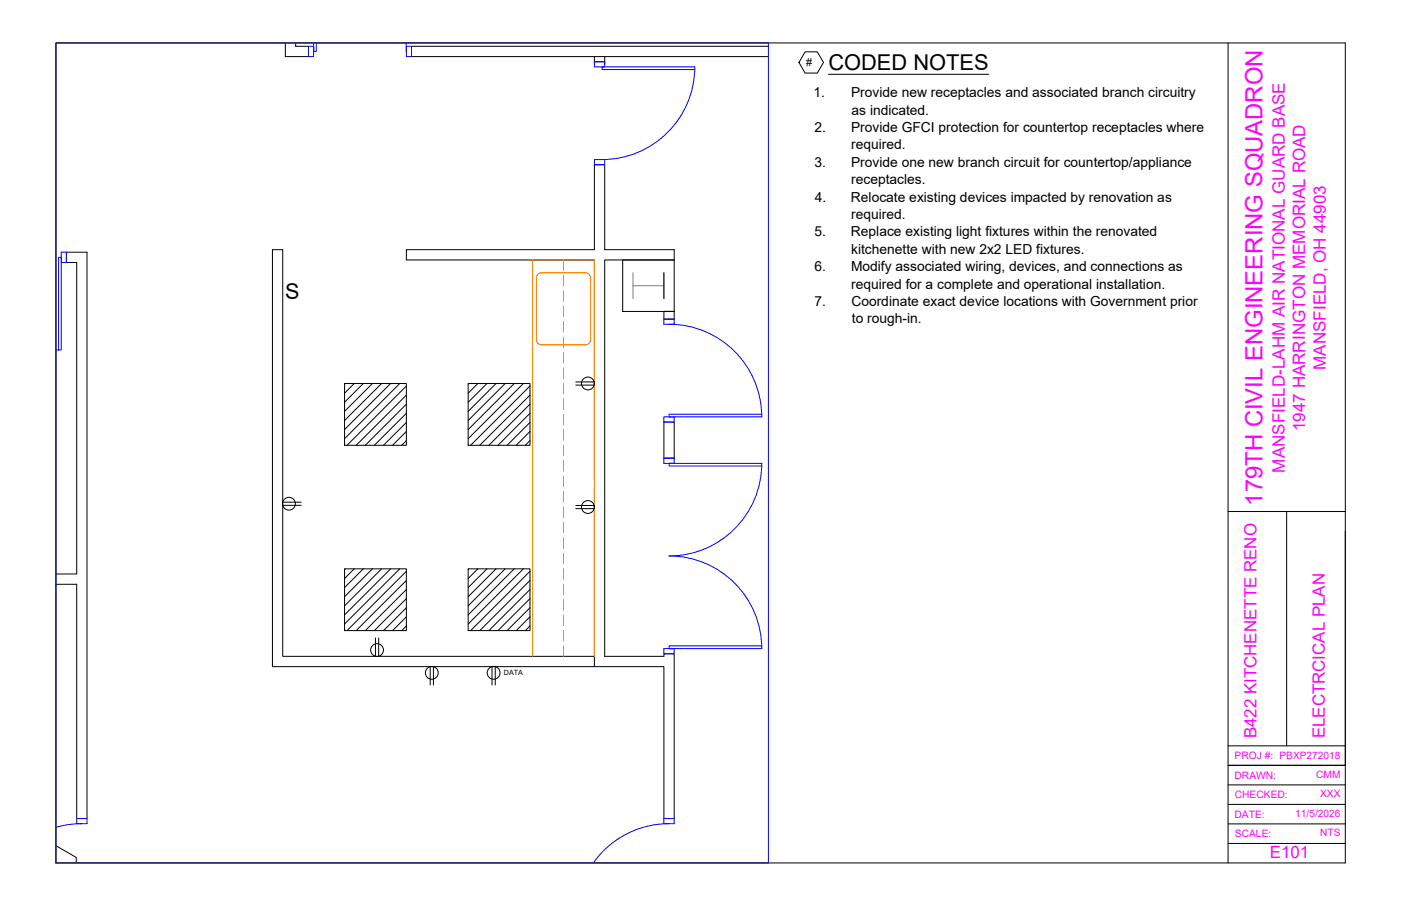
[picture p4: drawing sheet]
<svg xmlns="http://www.w3.org/2000/svg" width="432mm" height="279mm" viewBox="0 0 432 279" stroke-linecap="round" stroke-linejoin="round" font-family="sans-serif">
<!-- layer: B-STRUCTURAL COLUMNS -->
<path d="M195.1 84.1v8M195.1 88.1h9.5M204.6 84.1v8" fill="none" stroke="#808080" stroke-width=".31"/>
<!-- layer: B-INTERIOR WALLS -->
<g fill="none" stroke="#000" stroke-width=".31">
<path d="M87.9 13.3v4.2h7.2v-3.2h-4v-1M183.2 17.5v2.2M183.2 19h3.2M186.4 17.5v2.2M236.8 14.3h-110v3.2h110M191.9 80.2h15.9v15.8h-15.9zM204.6 96h3.2v2.4h-3.2zM204.6 84.1v8M204.6 96h3.2M204.6 130.2h3.2v11.1h-3.2zM183.2 147.7v-67.5h-58v-3.2h58v-26.2h3.2v26.2h21.4v3.2h-21.4v122.2h18.2v-.8h3.2v50.8h-3.2v-46.8h-21.4M183.2 150.8v54.8"/>
<path d="M17.3 177h6.3v-96h-3.1v-3.2h6.3v174.6h-3.2v-72.2h-6.3M183.2 202.4h-96.1v-125.4h-3.1v128.6h99.2"/>
</g>
<!-- layer: B-INTERIOR DOOR UNITS -->
<g fill="none" stroke="#00f" stroke-width=".31">
<path d="M95.1 14.3h1.6v3.2h-1.6zM96.7 13.3v2.6h.8v-2.6M125.1 13.3l.1 2.6M125.2 14.3h1.6v3.2h-1.6zM183.2 19h3.2v1.6h-3.2zM214.1 21.5h-28.5v-.9h28.5a28.6 28.6 0 0 1-28.5 28.6M183.2 49.2h3.2v1.6h-3.2zM18.9 77.8h1.6v3.2h-1.6zM204.6 98.4h3.2v1.6h-3.2zM206.2 100a28.6 28.6 0 0 1 28.6 28.6h-28.6v-.8h28.6M17.3 107.9h1.6v-28.5h-.8v28.5M204.6 128.6h3.2v1.6h-3.2z"/>
<path d="M204.6 141.3h3.2v1.6h-3.2zM234.8 143.7h-28.6v-.8h28.6a28.6 28.6 0 0 1-28.6 28.6 28.5 28.5 0 0 1 28.6 28.5h-28.6v-.8h28.6M204.6 200h3.2v1.6h-3.2zM23.6 252.4h3.2v1.6h-3.2zM25.2 254l-4.6 .4-3.3 .8M204.6 252.4h3.2v1.6h-3.2zM206.2 254a28.5 28.5 0 0 0-23.3 12.1"/>
</g>
<!-- layer: B-INTERIOR FURNISHINGS -->
<g fill="none" stroke="#ff7f00" stroke-width=".31">
<path d="M162.6 80.2h20.6v122.2M164.1 80.2v122.2M165.3 85.7v19.1M173.7 80.2v3.1M173.7 84.9v3.2M173.7 89.7v3.2M173.7 94.5v3.1M173.7 99.2v3.2M180.4 84.1a1.6 1.6 0 0 1 1.6 1.6v19.1a1.6 1.6 0 0 1-1.6 1.6M180.4 84.1h-13.5a1.6 1.6 0 0 0-1.6 1.6M165.3 104.8a1.6 1.6 0 0 0 1.6 1.6h13.5M173.7 104v3.2"/>
<path d="M173.7 108.7v3.2M173.7 113.5v3.2M173.7 118.3v3.1M173.7 123v3.2M173.7 127.8v3.2M173.7 132.6v3.1M173.7 137.3v3.2M173.7 142.1v3.2M173.7 146.8v3.2M173.7 151.6v3.2M173.7 156.4v3.1M173.7 161.1v3.2"/>
<path d="M173.7 165.9v3.2M173.7 170.7v3.1M173.7 175.4v3.2M173.7 180.2v3.2M173.7 184.9v3.2M173.7 189.7v3.2M173.7 194.5v3.1M173.7 199.2v3.2"/>
</g>
<!-- layer: B-INTERIOR FLOOR IDENTIFICATIONS -->
<path d="M17.3 260.8l6.2 3.6v1.7" fill="none" stroke="#000" stroke-width=".31"/>
<!-- layer: E-ANNO-NEW-E101 -->
<g fill="none" stroke="#000" stroke-width=".31">
<path d="M106.2 118.3h19v19h-19zM106.4 118.3l-.2 .1M109.2 118.3l-3 3M112 118.3l-5.8 5.8M114.8 118.3l-8.6 8.6M117.6 118.3l-11.4 11.4M120.4 118.3l-14.2 14.2M123.2 118.3l-17 17M125.2 119l-18.2 18.3M144.3 118.3h19v19h-19zM144.5 118.3l-.2 .1M147.3 118.3l-3 3"/>
<path d="M150.1 118.3l-5.8 5.8M152.9 118.3l-8.6 8.6M155.7 118.3l-11.4 11.4M158.5 118.3l-14.2 14.2M161.3 118.3l-17 17M163.3 119l-18.2 18.3M177.5 118.8h5.6M177.5 117.8h5.6M125.2 121.8l-15.4 15.5M125.2 124.6l-12.6 12.7M125.2 127.5l-9.8 9.8M125.2 130.3l-7 7"/>
<path d="M125.2 133.1l-4.2 4.2M125.2 135.9l-1.4 1.4M163.3 121.8l-15.4 15.5M163.3 124.6l-12.6 12.7M163.3 127.5l-9.8 9.8M163.3 130.3l-7 7M163.3 133.1l-4.2 4.2M163.3 135.9l-1.4 1.4M87.1 155.8h5.7M87.1 154.9h5.7M177.5 156.9h5.6M177.5 155.9h5.6"/>
<path d="M106.2 175.4h19v19.1h-19zM106.4 175.4l-.2 .2M109.2 175.4l-3 3M112 175.4l-5.8 5.8M114.8 175.4l-8.6 8.6M117.6 175.4l-11.4 11.4M120.4 175.4l-14.2 14.2M123.2 175.4l-17 17M125.2 176.2l-18.2 18.3M125.2 179l-15.4 15.5M144.3 175.4h19v19.1h-19zM144.5 175.4l-.2 .2"/>
<path d="M147.3 175.4l-3 3M150.1 175.4l-5.8 5.8M152.9 175.4l-8.6 8.6M155.7 175.4l-11.4 11.4M158.5 175.4l-14.2 14.2M161.3 175.4l-17 17M163.3 176.2l-18.2 18.3M163.3 179l-15.4 15.5M115.7 196.7v5.7M116.7 196.7v5.7M125.2 181.8l-12.6 12.7M125.2 184.6l-9.8 9.9"/>
<path d="M125.2 187.4l-7 7.1M125.2 190.2l-4.2 4.3M125.2 193l-1.4 1.5M163.3 181.8l-12.6 12.7M163.3 184.6l-9.8 9.9M163.3 187.4l-7 7.1M163.3 190.2l-4.2 4.3M163.3 193l-1.4 1.5M132.6 205.6v5.7M133.6 205.6v5.7M151.6 205.6v5.7M152.6 205.6v5.7"/>
<circle cx="181.2" cy="118.3" r="1.98"/>
<circle cx="89.1" cy="155.3" r="1.98"/>
<circle cx="181.2" cy="156.4" r="1.98"/>
<circle cx="116.2" cy="200.5" r="1.98"/>
<circle cx="133.1" cy="207.5" r="1.98"/>
<circle cx="152.1" cy="207.5" r="1.98"/>
</g>
<!-- layer: Viewport -->
<path d="M17.2 13.2h219.6v252.9h-219.6z" fill="none" stroke="#00f" stroke-width=".31"/>
<!-- layer: 0G-TTBL -->
<path d="M17.2 13.2h397.4v252.9h-397.4zM378.5 13.2v252.9M378.5 157.7h36.1M396.6 157.7v72.3M414.6 163.8v72.2h-36.1h36.1M378.5 230h36.1M378.5 254.1h36.1M378.5 248.1h36.1M378.5 242.1h36.1M378.5 260.1h36.1" fill="none" stroke="#000" stroke-width=".31"/>
<!-- layer: Text Paper -->
<path d="M248.1 16h3.8l1.9 3.3-1.9 3.2h-3.8l-1.8-3.2zM255.3 22.9h49.4" fill="none" stroke="#000" stroke-width=".31"/>
<text font-size="7.4" fill="#f0f" x="389.1" y="155.9" transform="rotate(-90 389.1 155.9)">179TH CIVIL ENGINEERING SQUADRON</text>
<g font-size="6.7">
<text x="255.3" y="21.5">CODED NOTES</text>
<text x="87.9" y="92.3">S</text>
</g>
<g font-size="5.3" fill="#f0f">
<text x="408.6" y="114.1" transform="rotate(-90 408.6 114.1)">MANSFIELD, OH 44903</text>
<text x="402.3" y="133" transform="rotate(-90 402.3 133)">1947 HARRINGTON MEMORIAL ROAD</text>
<text x="396" y="145.7" transform="rotate(-90 396 145.7)">MANSFIELD-LAHM AIR NATIONAL GUARD BASE</text>
</g>
<g font-size="5.2" fill="#f0f">
<text x="387.2" y="227.7" transform="rotate(-90 387.2 227.7)">B422 KITCHENETTE RENO</text>
<text x="408.3" y="227.7" transform="rotate(-90 408.3 227.7)">ELECTRCICAL PLAN</text>
<text x="391.4" y="264.5">E101</text>
</g>
<g font-size="4.3">
<text x="250.7" y="30">1.</text>
<text x="262.3" y="30">Provide new receptacles and associated branch circuitry</text>
<text x="262.5" y="35.4">as indicated.</text>
<text x="251.1" y="40.8">2.</text>
<text x="262.3" y="40.8">Provide GFCI protection for countertop receptacles where</text>
<text x="262.3" y="46.1">required.</text>
<text x="251" y="51.5">3.</text>
<text x="262.3" y="51.5">Provide one new branch circuit for countertop/appliance</text>
<text x="262.3" y="56.8">receptacles.</text>
<text x="251.1" y="62.2">4.</text>
<text x="262.3" y="62.2">Relocate existing devices impacted by renovation as</text>
<text x="262.3" y="67.5">required.</text>
<text x="251" y="72.9">5.</text>
<text x="262.3" y="72.9">Replace existing light fixtures within the renovated</text>
<text x="251" y="83.6">6.</text>
<text x="262.3" y="83.6">Modify associated wiring, devices, and connections as</text>
<text x="262.3" y="78.2">kitchenette with new 2x2 LED fixtures.</text>
<text x="262.3" y="89">required for a complete and operational installation.</text>
<text x="251" y="94.4">7.</text>
<text x="262.4" y="94.4">Coordinate exact device locations with Government prior</text>
<text x="262.6" y="99.8">to rough-in.</text>
</g>
<text font-size="3.4" x="248.5" y="20.3">#</text>
<g font-size="3.2" fill="#f0f">
<text x="380.5" y="234.1">PROJ #: PBXP272018</text>
<text x="380.5" y="240.2">DRAWN:</text>
<text x="380.6" y="246.2">CHECKED:</text>
<text x="380.5" y="252.2">DATE:</text>
<text x="380.6" y="258.2">SCALE:</text>
</g>
<g font-size="3.1" fill="#f0f">
<text x="405.7" y="239.9">CMM</text>
<text x="406.9" y="245.9">XXX</text>
<text x="399.2" y="251.9">11/5/2026</text>
<text x="406.9" y="257.8">NTS</text>
</g>
<text font-size="2.2" x="155.3" y="208.1">DATA</text>
</svg>
